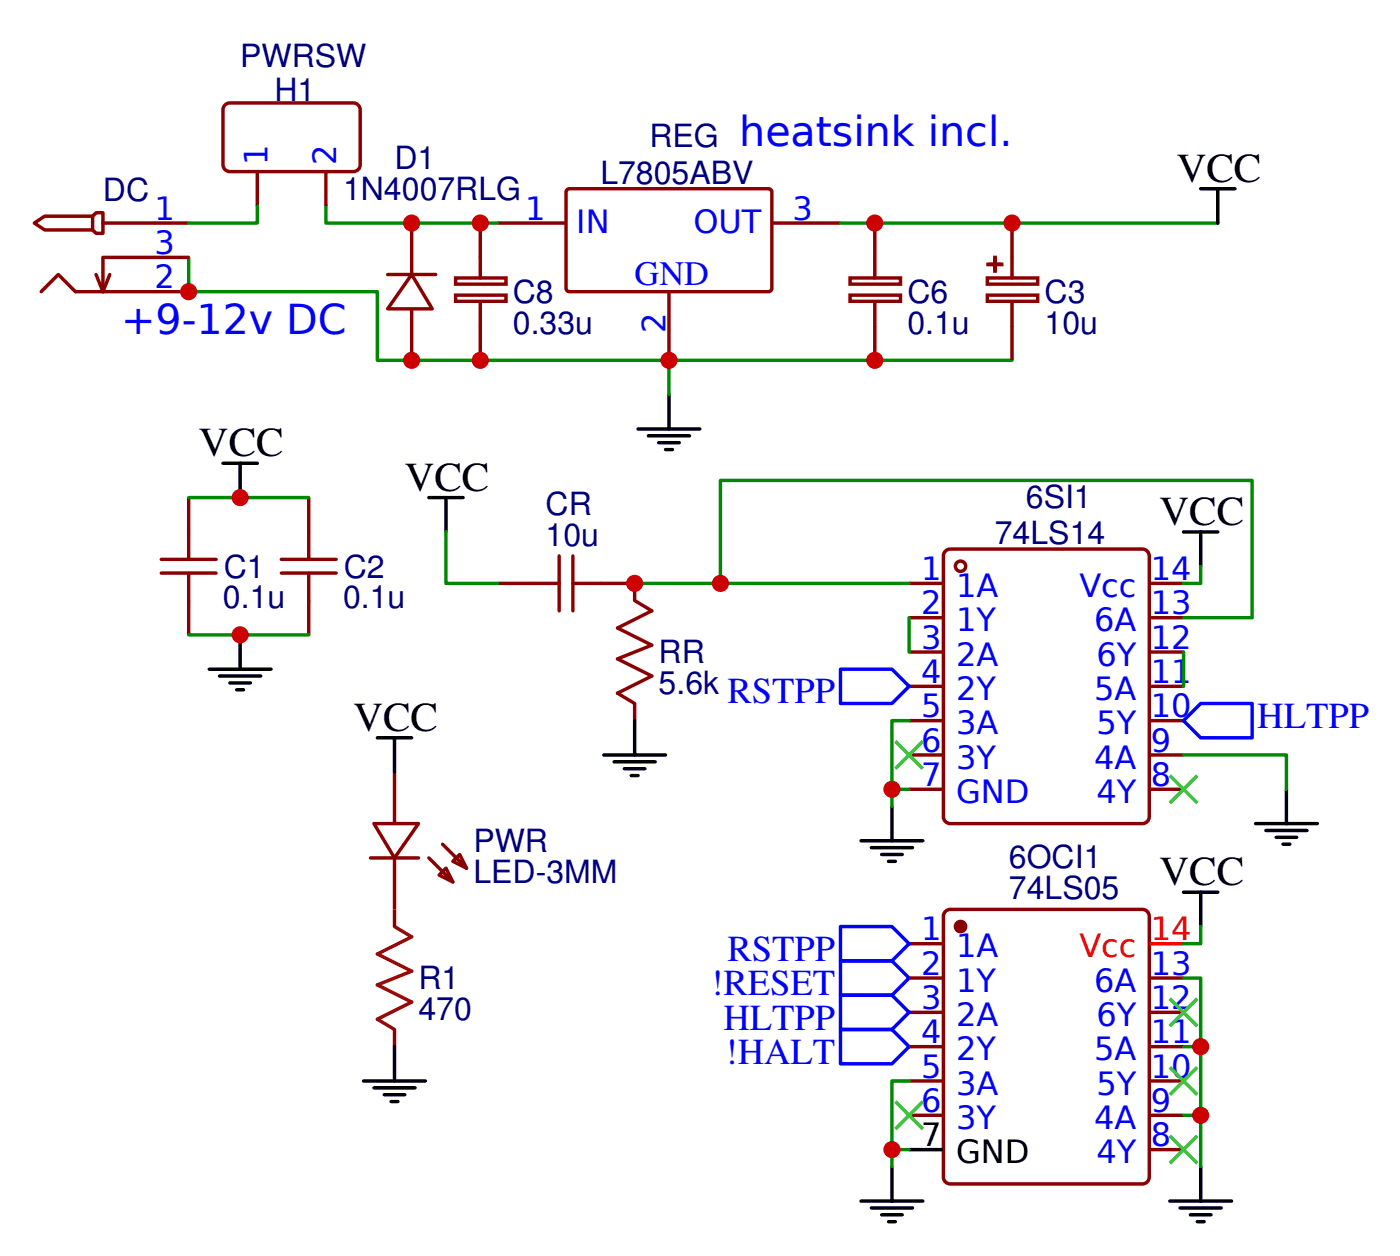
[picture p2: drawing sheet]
<svg xmlns="http://www.w3.org/2000/svg" width="108mm" height="97mm" viewBox="0 0 108 97" stroke-linecap="round" stroke-linejoin="round" font-family="sans-serif">
<g fill="none" stroke="#800" stroke-width=".26">
<path d="M2.6 17.2l.8-.5h3.7v1h-3.7zM7.1 16.7l.3-.3h.5v1.6h-.5l-.3-.3M7.9 17.2h6.7M14.6 19.8h-6.7v2.7l-.5-1.3M37 17.2v4.2M38.4 17.2h5.3M43.7 14.7l.2-.1h15.5l.1 .2v7.6l-.2 .1h-15.5l-.1-.3zM59.5 17.2h5.3M67.5 17.2v4.2M3.2 22.5l1.3-1.3 1.3 1.3h8.8M8.5 21.2l-.6 1.3M14.6 38.4v4.7"/>
<path d="M23.8 38.4v4.7M35.1 22.8h3.9v.4h-3.9zM35.1 21.4h3.9v.5h-3.9zM37 23.3v4.5M51.6 22.5v5.3M65.6 22.8h3.9v.4h-3.9zM65.6 21.4h3.9v.5h-3.9zM67.5 23.3v4.5M12.4 43.1h4.3M12.4 44.2h4.3M14.6 44.2v4.7M21.7 43.1h4.2"/>
<path d="M21.7 44.2h4.2M23.8 44.2v4.7M38.4 45h4.7M43.1 42.9v4.2M44.2 42.9v4.2M44.2 45h4.7v1.3l1.4 .8-2.7 1.3 2.7 1.3-2.7 1.1 2.7 1.3-2.7 1.3 1.3 .8v1.4M73 42.4l.3-.1h14.8l.3 .1 .2 .2v.3v20.1v.2l-.2 .2-.3 .1h-14.8l-.3-.1-.2-.2v-.2v-20.1v-.3z"/>
</g>
<g fill="none" stroke="#000" stroke-width=".26">
<path d="M92.6 14.6h2.6M93.9 14.6v2.6M17.2 35.7h2.6M18.5 35.7v2.7M33.1 38.4h2.6M34.4 38.4v2.6M49.2 33.1h4.8M50 33.6h3.2M50.8 34.1h1.6M51.3 34.7h.6M51.6 30.4v2.7M16.1 51.6h4.8"/>
<path d="M16.9 52.1h3.2M17.7 52.7h1.6M18.3 53.2h.5M18.5 48.9v2.7M46.6 58.2h4.7M47.4 58.7h3.1M48.2 59.3h1.5M48.7 59.8h.5M48.9 55.6v2.6"/>
</g>
<path d="M14.6 19.8v2.7h14.5v5.3h49M64.8 17.2h29.1M51.6 27.8v2.6M34.4 41v4h4" fill="none" stroke="#080" stroke-width=".26"/>
<path d="M64.8 74.1h4l1.3 1.3-1.3 1.3h-4zM64.8 79.4h4l1.3 1.3-1.3 1.3h-4z" fill="none" stroke="#00f" stroke-width=".26"/>
<circle cx="74.1" cy="43.7" r=".4" fill="#fff" stroke="#800" stroke-width=".26"/>
<g fill="none" stroke="#800" stroke-width=".26">
<path d="M78.1 19.8v1.6M78.1 23.3v1.8M70.1 45h2.7M70.1 47.6h2.7M70.1 50.3h2.7M70.1 52.9h2.7M70.1 55.6h2.7M70.1 58.2h2.7M88.6 45h2.7M88.6 47.6h2.7M88.6 50.3h2.7M88.6 52.9h2.7"/>
<path d="M88.6 55.6h2.7M88.6 58.2h2.7M70.1 60.9h2.7M70.1 72.8h2.7M70.1 75.4h2.7M70.1 78.1h2.7M73 70.2l.3-.1h14.8l.3 .1 .2 .2v.2v20.2v.2l-.2 .2-.3 .1h-14.8l-.3-.1-.2-.2v-.2v-20.2v-.2zM88.6 60.9h2.7M88.6 75.4h2.7M88.6 78.1h2.7M70.1 80.7h2.7M70.1 83.3h2.7"/>
<path d="M70.1 86h2.7M88.6 80.7h2.7M88.6 83.3h2.7M88.6 86h2.7M88.6 88.6h2.7"/>
</g>
<g fill="none" stroke="#080" stroke-width=".26">
<path d="M48.9 45h21.2M55.6 45v-8h41v10.6h-5.3M70.1 47.6v2.7M91.3 58.2h7.9v2.7M91.3 50.3v2.6M92.6 43.7v1.3h-1.3M70.1 60.9h-1.3v1.3M91.3 75.4h1.3v14.6M92.6 71.4v1.4h-1.3M70.1 88.6h-1.3v1.4M70.1 83.3h-1.3v5.3M91.3 80.7h1.3"/>
<path d="M91.3 86h1.3"/>
</g>
<circle cx="74.1" cy="71.4" r=".4" fill="#800" stroke="#800" stroke-width=".26"/>
<g fill="none" stroke="#000" stroke-width=".26">
<path d="M91.3 41h2.6M92.6 41v2.7M66.4 64.8h4.8M67.2 65.4h3.2M68 65.9h1.6M68.5 66.4h.6M68.8 62.2v2.6M91.3 68.8h2.6M92.6 68.8v2.6M96.8 63.5h4.8M97.6 64h3.2M98.4 64.6h1.6"/>
<path d="M99 65.1h.5M99.2 60.9v2.6M66.4 92.6h4.8M67.2 93.1h3.2M68 93.7h1.6M68.5 94.2h.6M68.8 90v2.6M70.1 88.6h2.7M90.2 92.6h4.8M91 93.1h3.2M91.8 93.7h1.6M92.3 94.2h.6"/>
<path d="M92.6 90v2.6"/>
</g>
<path d="M88.6 72.8h2.7" fill="none" stroke="#f00" stroke-width=".26"/>
<path d="M64.8 51.6h4l1.3 1.3-1.3 1.3h-4zM91.3 55.6l1.3-1.4h4v2.7h-4zM64.8 71.4h4l1.3 1.4-1.3 1.3h-4zM64.8 76.7h4l1.3 1.4-1.3 1.3h-4z" fill="none" stroke="#00f" stroke-width=".26"/>
<path d="M76.1 22.8h3.9v.4h-3.9z" fill="#fff" stroke="#800" stroke-width=".26"/>
<path d="M78.1 17.2v2.6M76.1 21.4h3.9v.5h-3.9zM78.1 25.1v2.7" fill="none" stroke="#800" stroke-width=".26"/>
<g fill="#fff" stroke="#800" stroke-width=".26">
<path d="M76.2 20.4h1.1z"/>
<path d="M76.7 19.8l.1 1.1z"/>
</g>
<g fill="#000" stroke="#3c3" stroke-width=".26">
<path d="M69.1 57.1l2.1 2.2zM71.2 57.1l-2.1 2.2z"/>
<path d="M90.2 59.8l2.1 2.1zM92.3 59.8l-2.1 2.1z"/>
<path d="M90.2 77l2.1 2.1zM92.3 77l-2.1 2.1z"/>
<path d="M69.1 84.9l2.1 2.1zM71.2 84.9l-2.1 2.1z"/>
<path d="M90.2 87.6l2.1 2.1zM92.3 87.6l-2.1 2.1z"/>
<path d="M90.2 82.3l2.1 2.1zM92.3 82.3l-2.1 2.1z"/>
</g>
<path d="M19.8 15.9v1.3h-5.2M25.1 15.9v1.3h13.3M14.6 38.4h9.2M14.6 48.9h9.2M70.1 55.6h-1.3v5.3" fill="none" stroke="#080" stroke-width=".26"/>
<g fill="none" stroke="#800" stroke-width=".26">
<path d="M17.3 8.2l.2-.2 .2-.1h9.6l.2 .1 .2 .2 .1 .3v4.2l-.1 .3-.2 .2h-.2h-9.6h-.2l-.2-.2-.1-.3v-4.2zM19.8 13.2v2.7M25.1 13.2v2.7M31.7 17.2v4M29.9 21.2h3.7M31.7 21.2l1.6 2.6h-3.4zM31.7 23.8v4M30.4 59.5v4M28.6 66.1h3.7M28.8 63.5h3.5l-1.9 2.6zM30.4 66.1v5.3M30.4 79.4v1.3"/>
<path d="M33.1 66.1l1.8 1.9M33.9 67.5l.5-.6 .5 1.1zM34.1 65.1l1.9 1.8M34.9 66.4l.6-.5 .5 1z"/>
</g>
<path d="M30.4 71.4l1.3 .8-2.6 1.4 2.6 1.3-2.6 1 2.6 1.4-2.6 1.3 1.3 .8" fill="none" stroke="#a00000" stroke-width=".26"/>
<path d="M29.1 56.9h2.6M30.4 56.9v2.6M28 83.3h4.8M28.8 83.9h3.2M29.6 84.4h1.6M30.2 84.9h.5M30.4 80.7v2.6" fill="none" stroke="#000" stroke-width=".26"/>
<g fill="#c00">
<circle cx="14.6" cy="22.5" r=".66"/>
<circle cx="31.8" cy="27.8" r=".66"/>
<circle cx="67.5" cy="27.8" r=".66"/>
<circle cx="78.1" cy="17.2" r=".66"/>
<circle cx="68.8" cy="88.6" r=".66"/>
<circle cx="92.6" cy="80.7" r=".66"/>
<circle cx="55.6" cy="45" r=".66"/>
<circle cx="48.9" cy="45" r=".66"/>
<circle cx="51.6" cy="27.8" r=".66"/>
<circle cx="92.6" cy="86" r=".66"/>
<circle cx="37" cy="27.8" r=".66"/>
<circle cx="18.5" cy="48.9" r=".66"/>
<circle cx="18.5" cy="38.4" r=".66"/>
<circle cx="67.5" cy="17.2" r=".66"/>
<circle cx="68.8" cy="60.9" r=".66"/>
<circle cx="37" cy="17.2" r=".66"/>
<circle cx="31.8" cy="17.2" r=".66"/>
</g>
<g font-size="3.2" fill="#00f">
<text x="57" y="11.2">heatsink incl.</text>
<text x="9.3" y="25.8">+9-12v DC</text>
</g>
<g font-size="3.2">
<text x="90.8" y="14">VCC</text>
<text x="15.3" y="35.2">VCC</text>
<text x="31.2" y="37.8">VCC</text>
<text x="89.4" y="40.5">VCC</text>
<text x="27.3" y="56.4">VCC</text>
<text x="89.4" y="68.3">VCC</text>
</g>
<g font-size="2.8" fill="#00f">
<text x="56.1" y="54.2">RSTPP</text>
<text x="97" y="56.2">HLTPP</text>
<text x="54.9" y="76.7">!RESET</text>
<text x="56.1" y="74.1">RSTPP</text>
<text x="55.8" y="79.4">HLTPP</text>
<text x="56" y="82">!HALT</text>
</g>
<text font-size="2.6" fill="#00f" x="48.9" y="22">GND</text>
<g font-size="2.5" fill="#000080">
<text x="18.5" y="5.1">PWRSW</text>
<text x="21.2" y="7.8">H1</text>
<text x="50.1" y="11.3">REG</text>
<text x="7.9" y="15.5">DC</text>
<text x="26.5" y="15.4">1N4007RLG</text>
<text x="30.4" y="13.1">D1</text>
<text x="46.3" y="14.2">L7805ABV</text>
<text x="39.6" y="23.3">C8</text>
<text x="70" y="23.3">C6</text>
<text x="80.6" y="23.4">C3</text>
<text x="39.6" y="25.8">0.33u</text>
<text x="70" y="25.8">0.1u</text>
<text x="80.6" y="25.7">10u</text>
<text x="42.1" y="39.7">CR</text>
<text x="76.7" y="42">74LS14</text>
<text x="79.1" y="39.2">6SI1</text>
<text x="17.2" y="46.9">0.1u</text>
<text x="17.3" y="44.5">C1</text>
<text x="26.5" y="46.9">0.1u</text>
<text x="26.5" y="44.5">C2</text>
<text x="42.1" y="42.1">10u</text>
<text x="50.8" y="53.5">5.6k</text>
<text x="50.8" y="51.2">RR</text>
<text x="36.5" y="65.7">PWR</text>
<text x="36.5" y="68.1">LED-3MM</text>
<text x="77.8" y="69.3">74LS05</text>
<text x="77.8" y="66.9">6OCI1</text>
<text x="32.3" y="76.3">R1</text>
<text x="32.3" y="78.7">470</text>
</g>
<g font-size="2.5" fill="#00f">
<text x="11.9" y="16.9">1</text>
<text x="20.6" y="12.7" transform="rotate(-90 20.6 12.7)">1</text>
<text x="25.9" y="12.7" transform="rotate(-90 25.9 12.7)">2</text>
<text x="40.5" y="16.9">1</text>
<text x="44.4" y="18">IN</text>
<text x="53.5" y="18">OUT</text>
<text x="61.1" y="16.9">3</text>
<text x="11.9" y="22.2">2</text>
<text x="11.9" y="19.6">3</text>
<text x="51.3" y="25.6" transform="rotate(-90 51.3 25.6)">2</text>
<text x="71.1" y="44.7">1</text>
<text x="71.1" y="47.4">2</text>
<text x="73.7" y="46">1A</text>
<text x="83.2" y="46">Vcc</text>
<text x="88.8" y="44.7">14</text>
<text x="88.8" y="47.4">13</text>
<text x="71.1" y="50">3</text>
<text x="71.1" y="52.7">4</text>
<text x="73.7" y="48.7">1Y</text>
<text x="73.7" y="51.3">2A</text>
<text x="73.7" y="54">2Y</text>
<text x="84.4" y="54">5A</text>
<text x="84.4" y="48.7">6A</text>
<text x="84.6" y="51.3">6Y</text>
<text x="88.8" y="50">12</text>
<text x="88.8" y="52.7">11</text>
<text x="71.1" y="55.3">5</text>
<text x="71.1" y="57.9">6</text>
<text x="73.7" y="56.6">3A</text>
<text x="73.7" y="59.3">3Y</text>
<text x="84.4" y="59.3">4A</text>
<text x="84.6" y="56.6">5Y</text>
<text x="88.8" y="55.3">10</text>
<text x="88.8" y="57.9">9</text>
<text x="71.1" y="60.6">7</text>
<text x="73.7" y="61.9">GND</text>
<text x="84.6" y="61.9">4Y</text>
<text x="88.8" y="60.6">8</text>
<text x="71.1" y="72.5">1</text>
<text x="71.1" y="75.1">2</text>
<text x="71.1" y="77.8">3</text>
<text x="73.7" y="73.8">1A</text>
<text x="73.7" y="76.5">1Y</text>
<text x="84.4" y="76.5">6A</text>
<text x="88.8" y="77.8">12</text>
<text x="88.8" y="75.1">13</text>
<text x="71.1" y="80.4">4</text>
<text x="71.1" y="83.1">5</text>
<text x="73.7" y="79.1">2A</text>
<text x="73.7" y="81.8">2Y</text>
<text x="84.4" y="81.8">5A</text>
<text x="84.6" y="79.1">6Y</text>
<text x="88.8" y="83.1">10</text>
<text x="88.8" y="80.4">11</text>
<text x="71.1" y="85.7">6</text>
<text x="73.7" y="84.4">3A</text>
<text x="73.7" y="87">3Y</text>
<text x="84.4" y="87">4A</text>
<text x="84.6" y="89.7">4Y</text>
<text x="84.6" y="84.4">5Y</text>
<text x="88.8" y="88.4">8</text>
<text x="88.8" y="85.7">9</text>
</g>
<g font-size="2.5" fill="#f00">
<text x="83.2" y="73.8">Vcc</text>
<text x="88.8" y="72.5">14</text>
</g>
<g font-size="2.5">
<text x="71.1" y="88.4">7</text>
<text x="73.7" y="89.7">GND</text>
</g>
</svg>
